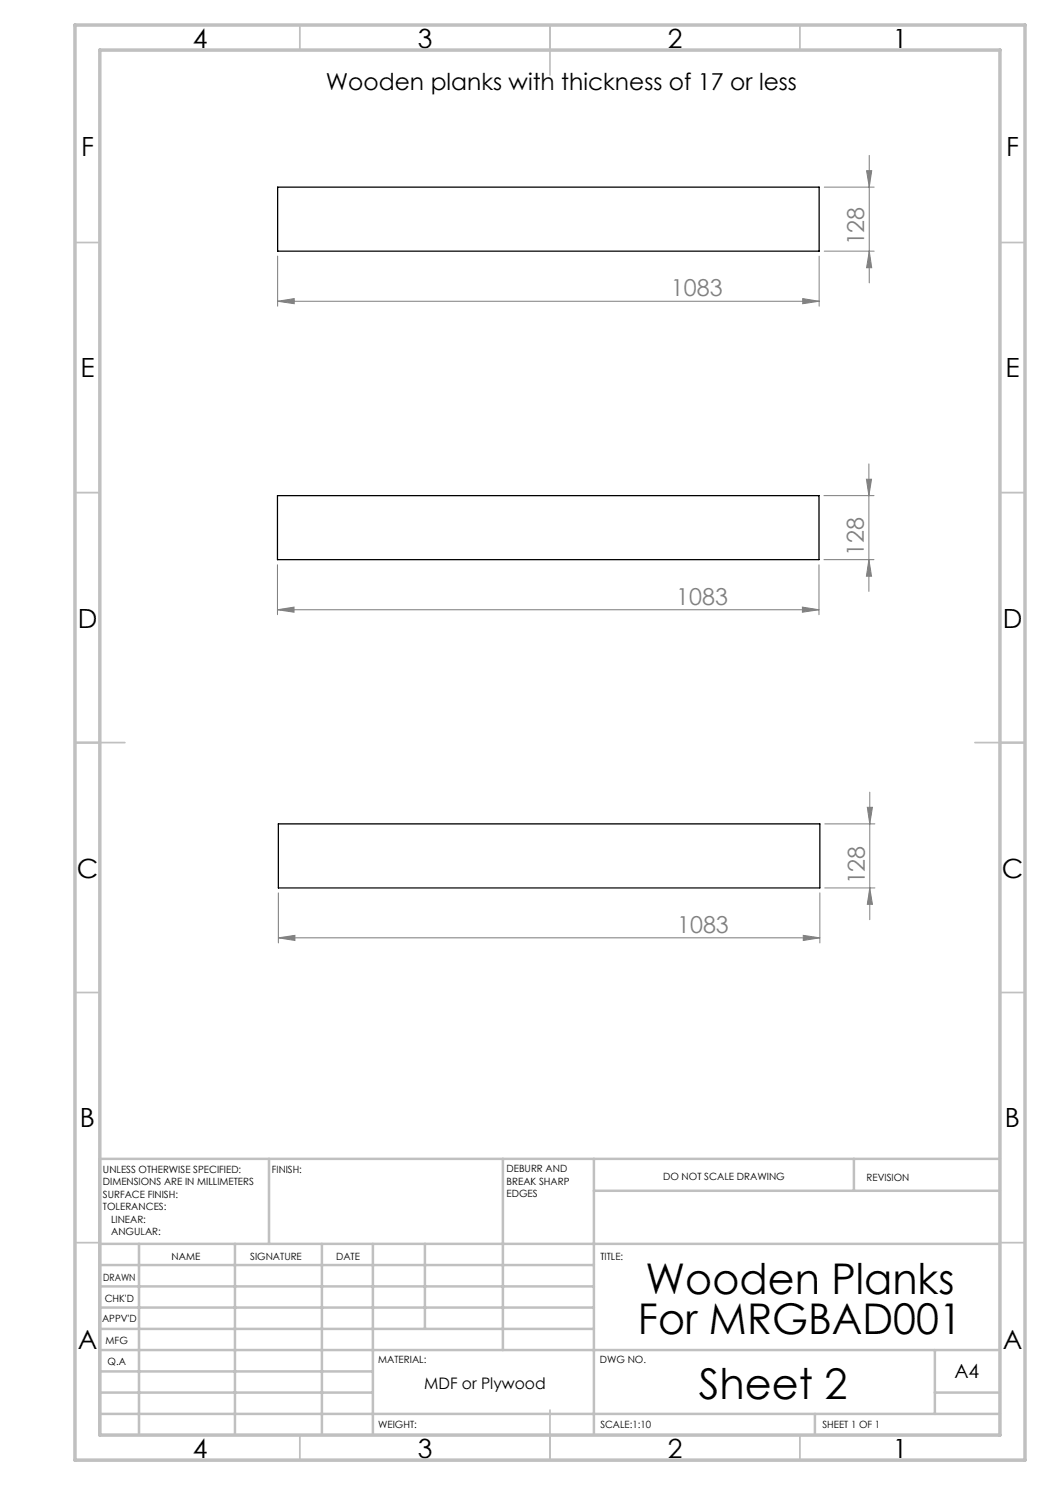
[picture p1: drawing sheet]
<svg xmlns="http://www.w3.org/2000/svg" width="210mm" height="297mm" viewBox="0 0 210 297" stroke-linecap="round" stroke-linejoin="round" font-family="sans-serif">
<g fill="none" stroke="#808080" stroke-width=".2">
<path d="M164.9 37.4h9.9M173.3 34.1h1l-.5 3.3zM173.8 31.1v25.5M55.5 51.2v10M160.5 59.7l3.3 .6-3.3 .4zM163.8 51.2v10M164.9 50.2h9.9M173.8 50.2l.5 3.3h-1zM55.5 60.3l3.3-.6v1zM55.5 60.3h108.3M164.8 99.1h10M173.3 95.8h1l-.5 3.3z"/>
<path d="M173.8 92.8v25.5M55.5 113v9.9M163.8 113v9.9M164.8 111.9h10M173.8 111.9l.5 3.3h-1zM55.5 122l3.3-.6v1zM55.5 122h108.3M160.5 121.4l3.3 .6-3.3 .4zM174 158.4v25.5M55.7 178.6v10M164 178.6v10M165 177.6h10"/>
<path d="M165 164.8h10M173.5 161.5h1l-.5 3.3zM174 177.6l.5 3.3h-1zM55.7 187.6l3.3-.5v1zM55.7 187.6h108.3M160.7 187.1l3.3 .5-3.3 .5z"/>
</g>
<g fill="none" stroke="#c0c0c0" stroke-width=".35">
<path d="M60 5v5M110 5v10M160 5v5M15 48.5h5M200 48.5h5M15 98.5h5M200 98.5h5M15 148.5h10M195 148.5h10M15 198.5h5M200 198.5h5M15 248.5h5"/>
<path d="M200 248.5h5M60 287v5M110 282v10M160 287v5"/>
</g>
<g fill="none" stroke="#c0c0c0" stroke-width=".5">
<path d="M53.8 231.8v17M100.6 231.8v38.2M118.8 231.8v55.2M118.8 238.2h81.2M170.8 231.8v6.4M200 231.8h-180v55.2M20 248.8h180M20 257.3h98.8M20 253h98.8M27.8 248.8v38.2M47 248.8v38.2M64.4 248.8v38.2"/>
<path d="M74.6 248.8v38.2M85 248.8v17M20 265.8h98.8M20 261.5h98.8M20 278.5h54.6M20 274.3h54.6M20 270h180M187 278.5h13M187 270v12.8M20 282.8h180M163 282.8v4.2"/>
</g>
<path d="M15 5h190v287h-190zM20 10h180v277h-180z" fill="none" stroke="#c0c0c0" stroke-width=".7"/>
<g fill="#808080">
<path d="M55.5 60.3l3.3-.6v1zM160.5 59.7l3.3 .6-3.3 .4zM55.5 122l3.3-.6v1zM160.5 121.4l3.3 .6-3.3 .4zM55.7 187.6l3.3-.5v1zM160.7 187.1l3.3 .5-3.3 .5z"/>
<path d="M173.8 50.2l.5 3.3h-1zM173.3 34.1h1l-.5 3.3zM173.8 111.9l.5 3.3h-1zM173.3 95.8h1l-.5 3.3zM174 177.6l.5 3.3h-1zM173.5 161.5h1l-.5 3.3z"/>
</g>
<path d="M55.5 37.4h108.3v12.8h-108.3zM55.5 99.1h108.3v12.8h-108.3zM55.7 164.8h108.3v12.8h-108.3z" fill="none" stroke="#000" stroke-width=".25"/>
<g font-size="8.5">
<text x="129.1" y="258.8">Wooden Planks</text>
<text x="127.6" y="266.9">For MRGBAD001</text>
<text x="139.8" y="279.7">Sheet 2</text>
</g>
<g font-size="5.3">
<text x="38.5" y="9.5">4</text>
<text x="83.5" y="9.5">3</text>
<text x="133.6" y="9.5">2</text>
<text x="178.6" y="9.5">1</text>
<text x="16.2" y="31.3">F</text>
<text x="201.2" y="31.3">F</text>
<text x="16.1" y="75.5">E</text>
<text x="201.1" y="75.5">E</text>
<text x="15.5" y="125.5">D</text>
<text x="200.5" y="125.5">D</text>
<text x="15.4" y="175.5">C</text>
<text x="200.4" y="175.5">C</text>
<text x="16" y="225.5">B</text>
<text x="201" y="225.5">B</text>
<text x="15.5" y="269.8">A</text>
<text x="200.5" y="269.8">A</text>
<text x="38.5" y="291.5">4</text>
<text x="83.5" y="291.5">3</text>
<text x="133.6" y="291.5">2</text>
<text x="178.6" y="291.5">1</text>
</g>
<text font-size="4.7" x="65.2" y="17.9">Wooden planks with thickness of 17 or less</text>
<g font-size="4.7" fill="#808080">
<text x="172.8" y="49.1" transform="rotate(-90 172.8 49.1)">128</text>
<text x="134.2" y="59.2">1083</text>
<text x="172.8" y="111.3" transform="rotate(-90 172.8 111.3)">128</text>
<text x="135.3" y="120.9">1083</text>
<text x="173" y="176.9" transform="rotate(-90 173 176.9)">128</text>
<text x="135.4" y="186.5">1083</text>
</g>
<text font-size="3.9" x="190.9" y="275.5">A4</text>
<text font-size="3.2" x="84.8" y="277.9">MDF or Plywood</text>
<g font-size="2">
<text x="20.6" y="234.6">UNLESS OTHERWISE SPECIFIED:</text>
<text x="20.6" y="237.1">DIMENSIONS ARE IN MILLIMETERS</text>
<text x="20.6" y="239.6">SURFACE FINISH:</text>
<text x="54.4" y="234.6">FINISH:</text>
<text x="101.3" y="234.5">DEBURR AND</text>
<text x="101.3" y="237">BREAK SHARP</text>
<text x="101.3" y="239.5">EDGES</text>
<text x="132.6" y="236">DO NOT SCALE DRAWING</text>
<text x="173.3" y="236.2">REVISION</text>
<text x="20.6" y="242.1">TOLERANCES:</text>
<text x="22.2" y="244.6">LINEAR:</text>
<text x="22.2" y="247.1">ANGULAR:</text>
<text x="34.3" y="252">NAME</text>
<text x="50" y="251.9">SIGNATURE</text>
<text x="67.2" y="251.9">DATE</text>
<text x="120.1" y="251.9">TITLE:</text>
<text x="20.6" y="256.1">DRAWN</text>
<text x="20.9" y="260.3">CHK'D</text>
<text x="20.4" y="264.4">APPV'D</text>
<text x="21.1" y="268.8">MFG</text>
<text x="21.5" y="273">Q.A</text>
<text x="75.6" y="272.5">MATERIAL:</text>
<text x="120" y="272.5">DWG NO.</text>
<text x="75.6" y="285.5">WEIGHT:</text>
<text x="120.1" y="285.6">SCALE:1:10</text>
<text x="164.5" y="285.6">SHEET 1 OF 1</text>
</g>
</svg>
